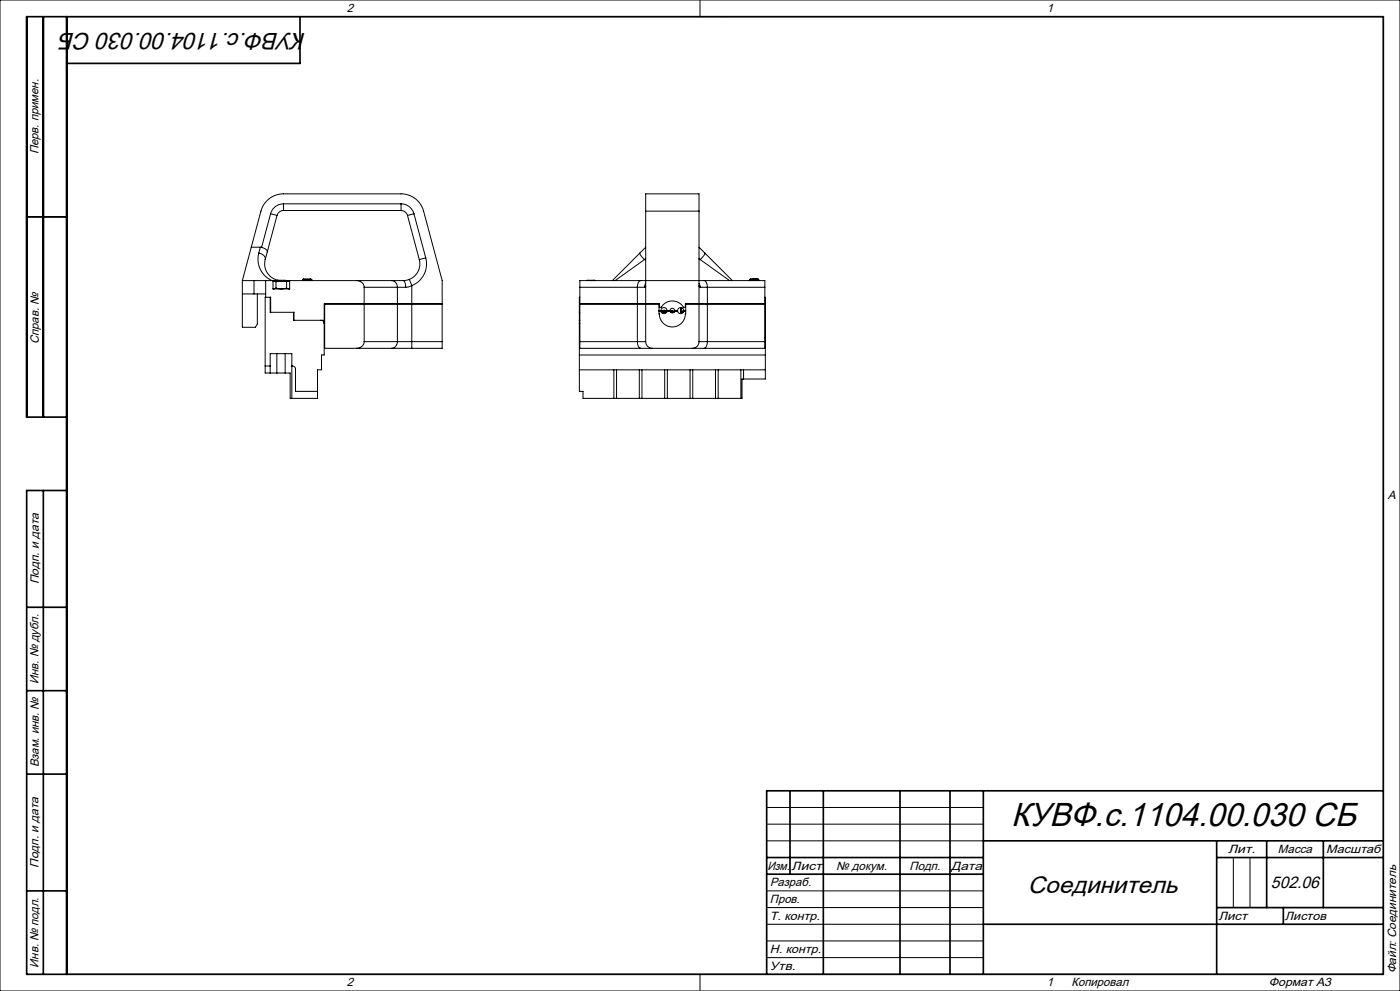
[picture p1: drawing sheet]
<svg xmlns="http://www.w3.org/2000/svg" width="420mm" height="297mm" viewBox="0 0 420 297" stroke-linecap="round" stroke-linejoin="round" font-family="sans-serif">
<g fill="none" stroke="#000" stroke-width=".3">
<path d="M0 0h420v297h-420zM20 5h395v287h-395zM210 0v5M217.5 5h.1M8 65h12M75.4 74.1h2.7M77.6 75.9a7 7 0 0 0 4 8.2M77.6 75.9a1.95 1.95 0 0 1 2 1.9M78.1 74.1h.4M78.1 74.1l-.5 1.8M78.5 74.1a1.89 1.89 0 0 1 1.7 1.3M79.6 77.8a5 5 0 0 0 3.8 6.2"/>
<path d="M81.2 64.1l1.9 .5M81.2 64.1l-2.7 10M83.1 64.6l-3.5 13.2M85 61.1a4 4 0 0 0-3.8 3M85 63.1a2 2 0 0 0-1.9 1.5M85 61.1v2M85 61.1h35.3M85 63.1h35.3M120.3 61.1a4 4 0 0 1 3.9 3M120.3 63.1a2 2 0 0 1 1.9 1.5M120.3 61.1v2M122.2 64.6l3.6 13.2"/>
<path d="M124.2 64.1l-2 .5M124.2 64.1l3.5 13.2M125.8 77.8a5 5 0 0 1-3 5.9M127.7 77.3a7 7 0 0 1-4.2 8.3M127.7 77.3l-1.9 .5M191.9 75.9l-8.2 8.2M191.9 75.9l.4 .8 1 1.1M193.3 77.8l-8.8 6.3M193.3 77.8h.4M193.7 63.3v-5.2h16v5.2M193.7 63.3v39.1M193.7 63.3h16"/>
<path d="M193.7 74.1l-1.8 1.8M193.7 77.4l-.4 .4M209.7 63.3v39.1M209.7 74.1l1.8 1.8M209.7 77.8h.4M209.7 77.4l.4 .4M210.1 77.8l8.8 6.3M211.5 75.9l-.4 .8-1 1.1M211.5 75.9l8.2 8.2M72.7 84.1l5.6-20.8a7 7 0 0 1 6.7-5.2h35.3a7 7 0 0 1 6.8 5.2l5.6 20.8v18.3M72.7 84.1v14h3.9l.6-1v-9M72.7 84.1h10.5"/>
<path d="M72.7 88.1h7M76.2 84.1v4M79.7 84.1v5M81.1 89.1v4.5h7.1v2.4M81.2 93.6v-4.5h-1.6v22.7h1.5M82 84.2h.1M81.9 84.1v2.5h5v-2.5M82 84.2l.8 .2M82 84.2h2.4M82.7 84.1v.1M82.8 86.3l1.6 .3 1.6-.3M82.8 86.3l-.9 .3"/>
<path d="M82.8 84.4v1.9M84.4 84.2l-1.6 .2M84.4 84.2l1.6 .2M84.4 84.2h2.4M85.5 84.1l-.4 .1M85.6 84.2h.1M85.6 84.1v.1M85.6 84.1l-1.8 .1M85.6 84.1h.1M85.6 84.1l-2.3-.1-.2 .2M85.6 84.1h31.9M86 86.3l.9 .3"/>
<path d="M86 84.4v1.9M86.1 84.1v.1M86.8 84.2l-.8 .2M86.8 84.2h.1M88.1 93.6v2.4h9.2M90.9 84h.1M90.9 84l-.1 .1M93.2 83.7l-2.3 .3M93.3 83.8l.3 .2M93.3 83.8l-2.4 .2M93.3 83.7v.1M93.3 83.7l-2.6 .1 .4 .2"/>
<path d="M93.3 83.7h.1M93.3 83.7l-2.3-.1-.3 .2M93.6 84l-.1 .1M93.6 84l-1.5 .1M93.6 84l-.4 .1M93.6 84h.1M96.3 96a1 1 0 0 1 1 1M97.4 91.1v13.3h20.1M106.9 84.1a2.17 2.17 0 0 1 2.4 2M109.3 86.1v16.3M109.3 86.1h9.9M117.5 84.1a1.88 1.88 0 0 1 1.7 2"/>
<path d="M117.5 84.1h3.5M119.2 86.1h2.5M119.2 86.1v16.3M121 84.1a1.96 1.96 0 0 1 .7 2M122.8 83.7l-1.8 .4M122.8 83.7l.7 1.9M123.5 85.6l-1.8 .5M123.5 85.6v16.8M132.7 91.1h-35.4v15.3h-.8v4.4h-1.2v8.6h-7.7M173.8 96v1M173.8 93.6h.2M173.8 96h.2"/>
<path d="M173.8 97v20.3h1.1v2.1h9.3M173.8 97h.2M174 91.1h23.8v1h.6a3.9 3.9 0 0 1 6.7 0h.5v-1h23.9M174 86.1h17.2M174 89.1h-.2v6.9M174 86.1v16.3M176 84.1h2.4M178.2 84l-1 .1M178.2 84l-.6 .1M178.2 84h.2l-.2 .1M191.2 86.1h2.2M191.2 86.1v16.3"/>
<path d="M192.2 84.1h19M192.2 84.1a1.79 1.79 0 0 0-1 2M192.2 84.1h-18.2v2M193.7 85.6l-.3 .5M193.7 84.9l-.3 1.2M197.7 93.3h.6a.93 .93 0 0 0 .9 .7 .93 .93 0 0 0 .9-.7h.9a.7 .7 0 0 0 .7 .5 .7 .7 0 0 0 .7-.5h.9a.93 .93 0 0 0 .9 .7 .93 .93 0 0 0 .9-.7h.6M197.7 91.1v3a4 4 0 0 0 4 3.9 4 4 0 0 0 4-3.9v-3M197.7 93.1h.6a.92 .92 0 0 1 .9-.9 .92 .92 0 0 1 .9 .9M197.7 93.2h5.1M198.3 93.2h.1M198.4 93.5h1.6M198.4 93.6h1.6"/>
<path d="M199.2 93l-1.2 .2M199.2 93l.9 .1M199.2 93h.1M200.1 93.1h.9a.7 .7 0 0 1 .7-.7 .7 .7 0 0 1 .7 .7h.9a.93 .93 0 0 1 .9-.9 .93 .93 0 0 1 .9 .9h.6M200.8 93.1l.8 .1M201.1 93.5h1.2M201.2 93.6h1M201.3 93.2h.1M202.8 93.2v.1M202.8 93.1v.1M203 93.1v.2M204.2 92.2v1.4h.8"/>
<path d="M204.4 93.2v.3M204.4 92.2v1M204.4 93.5h.1M204.4 93.2h1.2M204.6 93.5v.1M204.8 92.4l-.4 .1M205 93.5h-.6M209.7 85.6l.4 .5M209.7 84.9l.4 1.2M210.1 86.1h2.1M211.2 84.1a1.79 1.79 0 0 1 1 2M211.2 84.1h18.3v2"/>
<path d="M212.2 86.1h17.3M212.2 86.1v16.3M224.9 83.8l.2-.2h2.2l.4 .3M224.9 83.8h.1M225 83.8l-.3 .3 1.5-.1M226.2 84h1.1M227.2 83.6l-2.3 .2M227.2 83.6l-2.2 .2M227.2 83.6l.2 .1-2.4 .2M227.3 84l-2.2 .1M227.4 83.7l-1.2 .3M227.6 83.9l-.3 .1"/>
<path d="M227.7 83.9l-.3 .2M229.5 89.1l.1 1M229.5 86.1v16.3M229.5 90.1h.1M229.6 90.1v23.5h-6.5M79.6 109.7h1.5M81.1 111.8h2M81.1 111.8v-5.8h6.5v13.4M83.1 111.8h2.5M83.1 106v5.8M85.6 111.8h1.5v7.6h.5M85.6 106v5.8"/>
<path d="M87.6 109.7a.93 .93 0 0 1 1.1 .9v6.7h6.6M109.3 102.4a2.15 2.15 0 0 1-2.4 2M109.3 102.4h9.9M117.5 104.4h6M119.2 102.4a1.88 1.88 0 0 1-1.7 2M119.2 102.4h4.3M123.5 102.4v2M123.5 102.4h9.2M132.7 102.4v2h-9.2M173.8 106.4h55.8M173.8 110.8h55.8M174 102.4v2h18.2"/>
<path d="M174 102.4h17.2M184.2 119.4h.8M184.2 110.8v8.6M185 119.4h6.8M185 110.8v8.6M191.2 102.4a1.79 1.79 0 0 0 1 2M191.2 102.4h2.5M191.8 119.4h.8M191.8 110.8v8.6M192.2 104.4h3.5M192.6 119.4h6.8M192.6 110.8v8.6"/>
<path d="M193.7 102.4a2 2 0 0 0 2 2M195.7 104.4h12M199.4 119.4h.8M199.4 110.8v8.6M200.2 119.4h6.8M200.2 110.8v8.6M207 119.4h.8M207 110.8v8.6M207.7 104.4h3.5M207.8 119.4h6.8M207.8 110.8v8.6M209.7 102.4a2 2 0 0 1-2 2"/>
<path d="M209.7 102.4h2.5M212.2 102.4a1.79 1.79 0 0 1-1 2M212.2 102.4h17.3M214.6 119.4h.8M214.6 110.8v8.6M215.4 119.4h6.9M215.4 110.8v8.6M222.3 110.8v8.6M223.1 113.6h-.5v5.8h-.3M223.1 110.8v2.8M229.5 102.4v2h-18.3M229.5 101.2h.1"/>
<path d="M20 148.5h.1M415 148.5h.1M230 242h65M230 247h65M230 252h65M370 257v15M375 257v15M230 267h65M230 272h65M230 277h65M210 292v5M217.5 292h.1"/>
<path d="M230 282h65M230 287h65"/>
</g>
<g fill="none" stroke="#000" stroke-width=".5">
<path d="M13 5v120M20 5v287M90 5v14h-70M8 65h12M20 125h-12v-120h407v287h-407v-145h12M13 147v145M8 182h12M8 207h12M8 232h12M237 237v25M247 237v55M270 237v55"/>
<path d="M285 237v55M295 237v55M415 237h-185v55M230 257h65M295 252h120M365 252v40M365 257h50M380 252v20M397 252v20M8 267h12M230 262h65M295 277h120"/>
<path d="M365 272h50M385 272v5"/>
</g>
<text font-size="10" x="303.4" y="247.6">КУВФ.с.1104.00.030 СБ</text>
<g font-size="7.1">
<text x="91.9" y="9.8" transform="rotate(-180 91.9 9.8)">КУВФ.с.1104.00.030 СБ</text>
<text x="308.4" y="267.8">Соединитель</text>
</g>
<text font-size="5" x="381.3" y="266">502.06</text>
<g font-size="3.6">
<text x="104" y="3.6">2</text>
<text x="314" y="3.6">1</text>
<text x="11.6" y="46.3" transform="rotate(-90 11.6 46.3)">Перв. примен.</text>
<text x="11.6" y="103.2" transform="rotate(-90 11.6 103.2)">Справ. №</text>
<text x="416.4" y="149.6">A</text>
<text x="11.6" y="175.1" transform="rotate(-90 11.6 175.1)">Подп. и дата</text>
<text x="11.6" y="205" transform="rotate(-90 11.6 205)">Инв. № дубл.</text>
<text x="11.6" y="230" transform="rotate(-90 11.6 230)">Взам. инв. №</text>
<text x="368.4" y="255.6">Лит.</text>
<text x="383.4" y="255.6">Масса</text>
<text x="397.8" y="255.6">Масштаб</text>
<text x="11.6" y="260.1" transform="rotate(-90 11.6 260.1)">Подп. и дата</text>
<text x="230.2" y="260.6">Изм.</text>
<text x="237.5" y="260.6">Лист</text>
<text x="250.9" y="260.6">№ докум.</text>
<text x="272.9" y="260.6">Подп.</text>
<text x="285.4" y="260.6">Дата</text>
<text x="231" y="265.6">Разраб.</text>
<text x="231" y="275.6">Т. контр.</text>
<text x="231" y="270.6">Пров.</text>
<text x="365.5" y="275.6">Лист</text>
<text x="385.5" y="275.6">Листов</text>
<text x="231" y="285.6">Н. контр.</text>
<text x="11.6" y="290" transform="rotate(-90 11.6 290)">Инв. № подл.</text>
<text x="231" y="290.6">Утв.</text>
<text x="418.9" y="291.8" transform="rotate(-90 418.9 291.8)">Файл: Соединитель</text>
<text x="104" y="295.6">2</text>
<text x="314" y="295.6">1</text>
<text x="321.5" y="295.6">Копировал</text>
<text x="380.7" y="295.6">Формат А3</text>
</g>
</svg>
